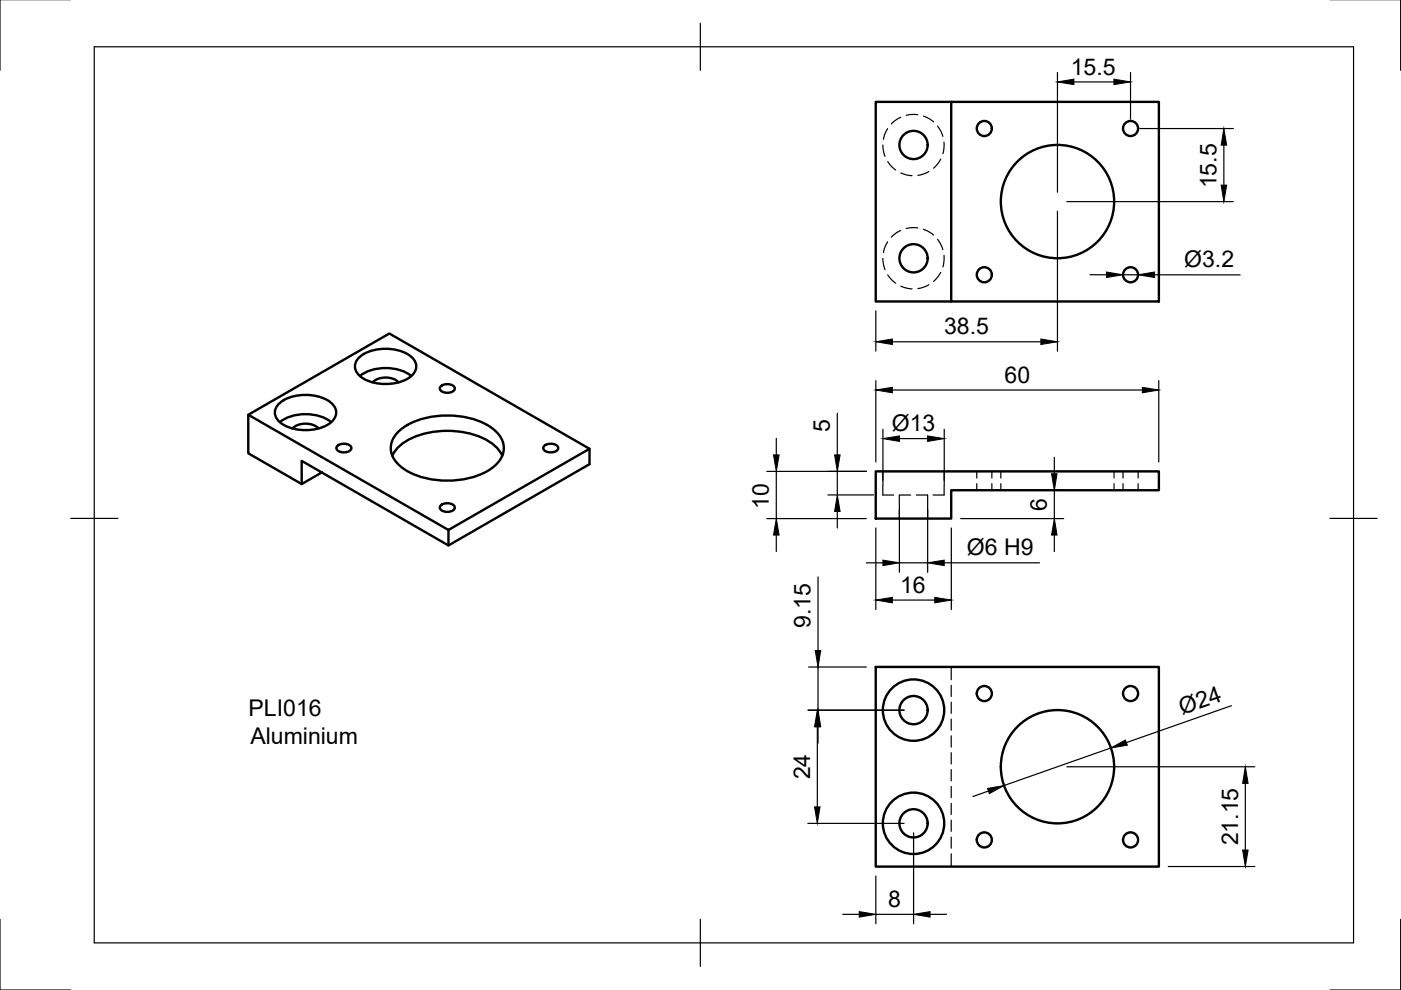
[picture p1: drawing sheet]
<svg xmlns="http://www.w3.org/2000/svg" width="297mm" height="210mm" viewBox="0 0 297 210" stroke-linecap="round" stroke-linejoin="round" font-family="sans-serif">
<!-- layer: Hidden -->
<g fill="none" stroke="#000" stroke-width=".25">
<path d="M187.2 30.7l.1 1.5 .3 1M188.2 27.3l-.7 1.3-.2 .9M188.2 34.3l.9 1.1 .8 .6M191 24.9l-.8 .3-1.2 1.1M191 36.7l1.2 .4 1.2 .1M194.6 24.3l-.9-.1-1.6 .2M195.8 24.6l1.3 .6 .8 .6M196.9 36.4l-1.1 .5-1.2 .3M198.8 26.7l.7 1.2 .4 1M199.5 33.7l-.7 1.1-.9 .9M200.2 30.1l-.1 1.4-.2 1.1M187.2 54.8l.1 1.4 .3 1"/>
<path d="M188.2 51.3l-.7 1.3-.2 .9M188.2 58.3l.9 1.1 .8 .6M191 48.9l-.8 .3-1.2 1.1M194.6 48.3h-.9l-1.6 .1M195.8 48.6l1.3 .6 .8 .6M198.8 50.7l.7 1.2 .4 1M199.5 57.7l-.7 1.1-.9 .9M200.2 54.1l-.1 1.4-.2 1.1M191 60.7l1.2 .4 1.2 .1M196.9 60.4l-1.1 .5-1.2 .3M187.2 99.9v1.9M200.2 99.9v1.9"/>
<path d="M207.1 99.9v1.5M210.3 99.9v1.5M212.2 99.9v1.5M236.2 99.9v1.5M238.1 99.9v1.5M241.3 99.9v1.5M187.2 103v2h2.3M190.7 105v1.9M190.7 108v2M190.7 105h2.4M194.3 105h2.4M196.7 105v1.9"/>
<path d="M196.7 108v2M200.2 103v2h-2.4M207.1 102.5v1.4M210.3 102.5v1.4M212.2 102.5v1.4M236.2 102.5v1.4M238.1 102.5v1.4M241.3 102.5v1.4M201.7 141.4v2.7M201.7 145.3v2.4M201.7 148.9v2.3M201.7 152.5v2.3"/>
<path d="M201.7 156v2.4M201.7 159.6v2.4M201.7 163.2v2.4M201.7 166.7v2.4M201.7 170.3v2.4M201.7 173.9v2.4M201.7 177.5v2.3M201.7 181v2.7"/>
</g>
<!-- layer: Visible -->
<g fill="none" stroke="#000" stroke-width=".51">
<path d="M201.7 21.6h44v42.3h-44zM201.7 21.6h-16v42.3h16M76.3 79.7a9.6 9.6 0 0 1 10.9 0M76.4 75.6a9.7 9.7 0 0 1 10.7 0 2.54 2.54 0 0 1 0 4.2 9.7 9.7 0 0 1-10.7 0 2.54 2.54 0 0 1 0-4.2zM52.6 87.9l42.5 24.5 29.9-17.2v3.2l-29.9 17.2-31.1-17.9v4.9l4.2-2.4M59.3 89.5a9.6 9.6 0 0 1 10.9 0M59.4 85.3a9.7 9.7 0 0 1 10.7 0 2.54 2.54 0 0 1 0 4.3 9.7 9.7 0 0 1-10.7 0 2.54 2.54 0 0 1 0-4.3zM62 90.9a4.2 4.2 0 0 1 5.5 0M71.5 94.6a2.08 2.08 0 0 1 3 .3 1.38 1.38 0 0 1-1.8 1 1.22 1.22 0 0 1-1.4-1zM79 81.1a4.2 4.2 0 0 1 5.5 0M83.2 96.6a9.5 9.5 0 0 1 6.5-4.6 18.4 18.4 0 0 1 14.4 1.9 6.6 6.6 0 0 1 2.4 2.7M84.4 91.6a15.3 15.3 0 0 1 11.1-3.5 14.8 14.8 0 0 1 9.8 3.5 4.5 4.5 0 0 1 0 6.8 15.3 15.3 0 0 1-11.2 3.5 14.8 14.8 0 0 1-9.7-3.5 4.5 4.5 0 0 1 0-6.8z"/>
<path d="M93.4 82a2.08 2.08 0 0 1 3 .2 1.38 1.38 0 0 1-1.8 1.1 1.22 1.22 0 0 1-1.3-1.1zM115.3 94.6a2.08 2.08 0 0 1 3 .3 1.38 1.38 0 0 1-1.8 1 1.22 1.22 0 0 1-1.3-1zM125 95.2l-42.5-24.5-29.9 17.2v8.2l11.4 6.5M185.7 99.9h60v4h-44v6.1h-16zM93.4 107.2a2.08 2.08 0 0 1 3 .3 1.38 1.38 0 0 1-1.8 1 1.22 1.22 0 0 1-1.3-1zM95.1 112.4v3.2M185.7 141.4h60v42.3h-60z"/>
<circle cx="193.7" cy="30.7" r="3"/>
<circle cx="208.7" cy="27.2" r="1.6"/>
<circle cx="239.7" cy="27.2" r="1.6"/>
<circle cx="193.7" cy="54.8" r="3"/>
<circle cx="208.7" cy="58.3" r="1.6"/>
<circle cx="224.2" cy="42.7" r="12"/>
<circle cx="239.7" cy="58.3" r="1.6"/>
<circle cx="193.7" cy="150.6" r="3"/>
<circle cx="193.7" cy="150.6" r="6.5"/>
<circle cx="208.7" cy="147" r="1.6"/>
<circle cx="239.7" cy="147" r="1.6"/>
<circle cx="193.7" cy="174.6" r="3"/>
<circle cx="193.7" cy="174.6" r="6.5"/>
<circle cx="208.7" cy="178.1" r="1.6"/>
<circle cx="224.2" cy="162.6" r="12"/>
<circle cx="239.7" cy="178.1" r="1.6"/>
</g>
<!-- layer: Border -->
<path d="M0 -.1v15M297 -.1v15M20 9.9h267v190h-267zM148.5 4.9v10M15 109.9h10M282 109.9h10M0 194.9v15h15M148.5 194.9v10M297 194.9v15h-15" fill="none" stroke="#000" stroke-width=".25"/>
<!-- layer: Dimensions -->
<g fill="none" stroke="#000" stroke-width=".25">
<path d="M224.2 15.4v25.4M227.7 17.4h8.5M239.7 15.4v9.9M241.7 27.3h19.8M259.5 30.8v8.5M224.2 44.8v29.7M226.2 42.7h35.3M231.1 58.2l3.5 .1M238.1 58.3h3.2M244.8 58.3h18.1M185.7 65.9v8.6M189.2 72.5h31.5"/>
<path d="M162.6 99.9h21.1M164.6 93v3.4M164.6 99.9v10.1M177.5 87.6v8.8M177.5 99.9v5M185.7 80.7v17.3M187.2 91v11.9M189.2 82.7h53M190.7 93h6M200.2 91v11.9M223.5 97v3.4M245.7 80.7v17.3"/>
<path d="M162.6 110h21.1M164.6 113.4v3.5M175.5 104.9h9.7M177.5 108.5v3.4M183.7 119.3h3.5M185.7 111.9v17.3M190.7 106.9v14.4M190.7 119.3h6M196.7 106.9v14.4M200.2 119.3h20.2M201.7 111.9v17.3M203.7 110h21.8"/>
<path d="M203.7 103.9h21.8M223.5 103.9v6.1M223.5 113.4v3.5M173.4 122.3v15.6M189.2 127.2h9M171.3 150.6h20.4M171.4 141.4h12.3M173.3 154.1v17M173.4 141.4v9.2M173.4 154.1v3.5M235.5 158.6l-22.6 8M261.1 149.6l-22.3 7.9"/>
<path d="M171.3 174.6h20.4M193.7 176.6v19.3M209.6 167.7l-3.3 1.2M226.2 162.6h39.8M264 166.1v14.1M178.7 193.9h3.5M185.7 185.7v10.2M185.7 193.9h8M197.2 193.9h3.5M247.7 183.7h18.3"/>
</g>
<g fill="#000" stroke="#000" stroke-width=".21">
<path d="M224.2 17.4l3.5-.6v1.1zM236.2 16.8l3.5 .6-3.5 .5zM259.5 27.3l.6 3.5h-1.2zM258.9 39.3h1.2l-.6 3.4zM234.6 57.7l3.5 .6-3.5 .5zM241.3 58.3l3.5-.6v1.1zM185.7 72.5l3.5-.6v1.1zM220.7 71.9l3.5 .6-3.5 .5zM164 96.4h1.2l-.6 3.5zM177 96.4h1.1l-.6 3.5zM185.7 82.7l3.5-.6v1.2zM187.2 93l3.5-.6v1.2z"/>
<path d="M196.7 92.4l3.5 .6-3.5 .6zM242.2 82.1l3.5 .6-3.5 .6zM164.6 110l.6 3.4h-1.2zM177.5 104.9l.6 3.6h-1.1zM187.2 118.8l3.5 .5-3.5 .6zM196.7 119.3l3.5-.5v1.1zM222.9 100.4h1.2l-.6 3.5zM223.5 110l.6 3.4h-1.2zM172.8 137.9h1.2l-.6 3.5zM185.7 127.2l3.5-.5v1.1zM198.2 126.7l3.5 .5-3.5 .6zM173.3 150.6l.6 3.5h-1.2z"/>
<path d="M173.4 150.6l.6 3.5h-1.2zM235.5 158.6l3.1-1.7 .4 1.1zM172.7 171.1h1.2l-.6 3.5zM209.4 167.2l3.5-.6-3.1 1.7zM264 162.6l.6 3.5h-1.1zM182.2 193.3l3.5 .6-3.5 .6zM193.7 193.9l3.5-.6v1.2zM263.5 180.2h1.1l-.6 3.5z"/>
</g>
<g font-size="4.9">
<text x="227" y="15.8">15.5</text>
<text x="257.9" y="39.9" transform="rotate(-90 257.9 39.9)">15.5</text>
<text x="251.1" y="56.6">Ø3.2</text>
<text x="200.2" y="70.9">38.5</text>
<text x="213" y="81.1">60</text>
<text x="176" y="91.6" transform="rotate(-90 176 91.6)">5</text>
<text x="189.1" y="91.4">Ø13</text>
<text x="163" y="107.8" transform="rotate(-90 163 107.8)">10</text>
<text x="222" y="108.3" transform="rotate(-90 222 108.3)">6</text>
<text x="205" y="117.7">Ø6 H9</text>
<text x="190.8" y="125.7">16</text>
<text x="171.9" y="133.1" transform="rotate(-90 171.9 133.1)">9.15</text>
<text x="52.7" y="151.8">PLI016</text>
<text x="250.6" y="151.5" transform="rotate(-19 250.6 151.5)">Ø24</text>
<text x="53.1" y="157.7">Aluminium</text>
<text x="171.8" y="165.2" transform="rotate(-90 171.8 165.2)">24</text>
<text x="262.5" y="179.3" transform="rotate(-90 262.5 179.3)">21.15</text>
<text x="188.3" y="192.3">8</text>
</g>
</svg>
